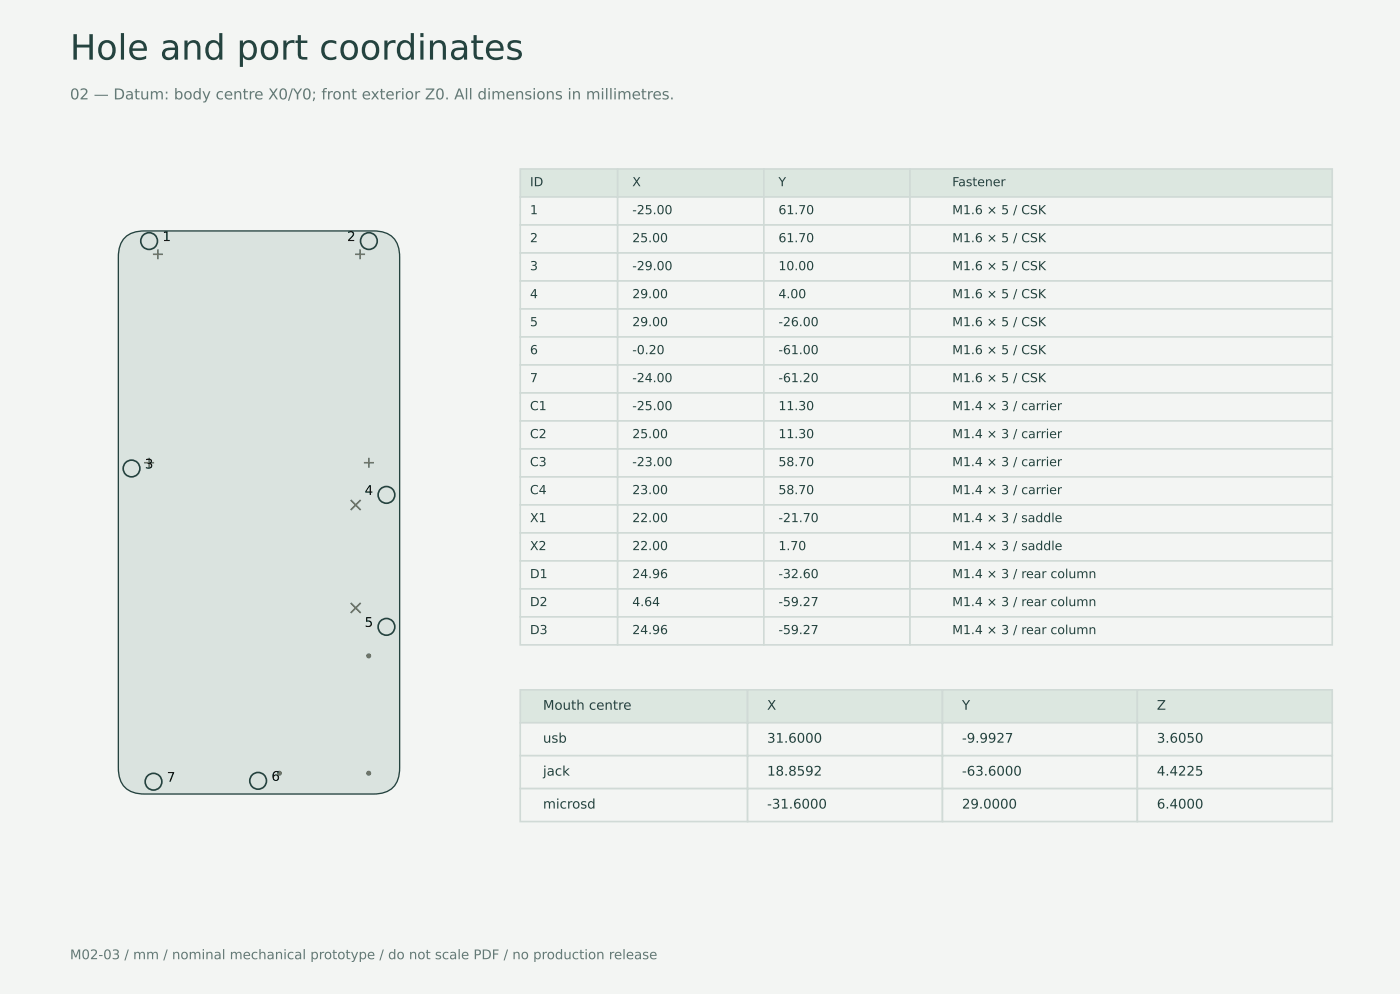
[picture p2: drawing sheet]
<svg xmlns="http://www.w3.org/2000/svg" width="297mm" height="211mm" viewBox="0 0 297 211" stroke-linecap="round" stroke-linejoin="round" font-family="sans-serif">
<path d="M0 0h297.2v210.8h-297.2z" fill="#f3f5f3"/>
<path d="M26.5 50.4a5.5 5.5 0 0 1 4.2-1.4h48.5a4.9 4.9 0 0 1 5.6 5.6v108.2a4.9 4.9 0 0 1-5.6 5.6h-48.5a4.9 4.9 0 0 1-5.6-5.6v-108.2a5.9 5.9 0 0 1 1.4-4.2z" fill="#dae3df" stroke="#24433f" stroke-width=".28"/>
<g fill="none" stroke="#24433f" stroke-width=".35">
<circle cx="31.7" cy="51.1" r="1.77"/>
<circle cx="78.3" cy="51.1" r="1.77"/>
<circle cx="27.9" cy="99.4" r="1.77"/>
<circle cx="82" cy="105" r="1.77"/>
<circle cx="82" cy="133" r="1.77"/>
<circle cx="32.6" cy="165.8" r="1.77"/>
<circle cx="54.8" cy="165.6" r="1.77"/>
</g>
<g fill="#ad7247" stroke="#ad7247" stroke-width=".35">
<path d="M30.6 98.2h2.1zM31.7 97.1v2.1z"/>
<path d="M77.2 98.2h2.2zM78.3 97.1v2.1z"/>
<path d="M32.5 53.9h2.1zM33.5 52.9v2.1z"/>
<path d="M75.4 53.9h2.1zM76.4 52.9v2.1z"/>
</g>
<g fill="#80643d" stroke="#80643d" stroke-width=".35">
<path d="M74.4 130l2.2-2.1zM74.4 127.9l2.2 2.1z"/>
<path d="M74.4 108.2l2.2-2.2zM74.4 106l2.2 2.2z"/>
<circle cx="78.3" cy="139.1" r=".35"/>
<circle cx="59.3" cy="164" r=".35"/>
<circle cx="78.3" cy="164" r=".35"/>
</g>
<g fill="#dce7e0" stroke="#d0dad6" stroke-width=".35">
<path d="M110.4 35.8h20.7v6h-20.7z"/>
<path d="M131.1 35.8h31v6h-31z"/>
<path d="M162.1 35.8h31.1v6h-31.1z"/>
<path d="M193.2 35.8h89.6v6h-89.6z"/>
</g>
<g fill="#f3f5f3" stroke="#d0dad6" stroke-width=".35">
<path d="M110.4 41.8h20.7v5.9h-20.7z"/>
<path d="M131.1 41.8h31v5.9h-31z"/>
<path d="M162.1 41.8h31.1v5.9h-31.1z"/>
<path d="M193.2 41.8h89.6v5.9h-89.6z"/>
<path d="M110.4 47.7h20.7v6h-20.7z"/>
<path d="M131.1 47.7h31v6h-31z"/>
<path d="M162.1 47.7h31.1v6h-31.1z"/>
<path d="M193.2 47.7h89.6v6h-89.6z"/>
<path d="M110.4 53.7h20.7v5.9h-20.7z"/>
<path d="M131.1 53.7h31v5.9h-31z"/>
<path d="M162.1 53.7h31.1v5.9h-31.1z"/>
<path d="M193.2 53.7h89.6v5.9h-89.6z"/>
<path d="M110.4 59.6h20.7v5.9h-20.7z"/>
<path d="M131.1 59.6h31v5.9h-31z"/>
<path d="M162.1 59.6h31.1v5.9h-31.1z"/>
<path d="M193.2 59.6h89.6v5.9h-89.6z"/>
<path d="M110.4 65.5h20.7v6h-20.7z"/>
<path d="M131.1 65.5h31v6h-31z"/>
<path d="M162.1 65.5h31.1v6h-31.1z"/>
<path d="M193.2 65.5h89.6v6h-89.6z"/>
<path d="M110.4 71.5h20.7v5.9h-20.7z"/>
<path d="M131.1 71.5h31v5.9h-31z"/>
<path d="M162.1 71.5h31.1v5.9h-31.1z"/>
<path d="M193.2 71.5h89.6v5.9h-89.6z"/>
<path d="M110.4 77.4h20.7v5.9h-20.7z"/>
<path d="M131.1 77.4h31v5.9h-31z"/>
<path d="M162.1 77.4h31.1v5.9h-31.1z"/>
<path d="M193.2 77.4h89.6v5.9h-89.6z"/>
<path d="M110.4 83.3h20.7v6h-20.7z"/>
<path d="M131.1 83.3h31v6h-31z"/>
<path d="M162.1 83.3h31.1v6h-31.1z"/>
<path d="M193.2 83.3h89.6v6h-89.6z"/>
<path d="M110.4 89.3h20.7v5.9h-20.7z"/>
<path d="M131.1 89.3h31v5.9h-31z"/>
<path d="M162.1 89.3h31.1v5.9h-31.1z"/>
<path d="M193.2 89.3h89.6v5.9h-89.6z"/>
<path d="M110.4 95.2h20.7v5.9h-20.7z"/>
<path d="M131.1 95.2h31v5.9h-31z"/>
<path d="M162.1 95.2h31.1v5.9h-31.1z"/>
<path d="M193.2 95.2h89.6v5.9h-89.6z"/>
<path d="M110.4 101.1h20.7v6h-20.7z"/>
<path d="M131.1 101.1h31v6h-31z"/>
<path d="M162.1 101.1h31.1v6h-31.1z"/>
<path d="M193.2 101.1h89.6v6h-89.6z"/>
<path d="M110.4 107.1h20.7v5.9h-20.7z"/>
<path d="M131.1 107.1h31v5.9h-31z"/>
<path d="M162.1 107.1h31.1v5.9h-31.1z"/>
<path d="M193.2 107.1h89.6v5.9h-89.6z"/>
<path d="M110.4 113h20.7v6h-20.7z"/>
<path d="M131.1 113h31v6h-31z"/>
<path d="M162.1 113h31.1v6h-31.1z"/>
<path d="M193.2 113h89.6v6h-89.6z"/>
<path d="M110.4 119h20.7v5.9h-20.7z"/>
<path d="M131.1 119h31v5.9h-31z"/>
<path d="M162.1 119h31.1v5.9h-31.1z"/>
<path d="M193.2 119h89.6v5.9h-89.6z"/>
<path d="M110.4 124.9h20.7v5.9h-20.7z"/>
<path d="M131.1 124.9h31v5.9h-31z"/>
<path d="M162.1 124.9h31.1v5.9h-31.1z"/>
<path d="M193.2 124.9h89.6v5.9h-89.6z"/>
<path d="M110.4 130.8h20.7v6h-20.7z"/>
<path d="M131.1 130.8h31v6h-31z"/>
<path d="M162.1 130.8h31.1v6h-31.1z"/>
<path d="M193.2 130.8h89.6v6h-89.6z"/>
</g>
<g fill="#dce7e0" stroke="#d0dad6" stroke-width=".35">
<path d="M110.4 146.3h48.3v7h-48.3z"/>
<path d="M158.7 146.3h41.4v7h-41.4z"/>
<path d="M200.1 146.3h41.3v7h-41.3z"/>
<path d="M241.4 146.3h41.4v7h-41.4z"/>
</g>
<g fill="#f3f5f3" stroke="#d0dad6" stroke-width=".35">
<path d="M110.4 153.3h48.3v7h-48.3z"/>
<path d="M158.7 153.3h41.4v7h-41.4z"/>
<path d="M200.1 153.3h41.3v7h-41.3z"/>
<path d="M241.4 153.3h41.4v7h-41.4z"/>
<path d="M110.4 160.3h48.3v7h-48.3z"/>
<path d="M158.7 160.3h41.4v7h-41.4z"/>
<path d="M200.1 160.3h41.3v7h-41.3z"/>
<path d="M241.4 160.3h41.4v7h-41.4z"/>
<path d="M110.4 167.3h48.3v6.9h-48.3z"/>
<path d="M158.7 167.3h41.4v6.9h-41.4z"/>
<path d="M200.1 167.3h41.3v6.9h-41.3z"/>
<path d="M241.4 167.3h41.4v6.9h-41.4z"/>
</g>
<text font-size="7.4" fill="#24433f" x="14.9" y="12.6">Hole and port coordinates</text>
<text font-size="3.2" fill="#637875" x="14.9" y="21.1">02 — Datum: body centre X0/Y0; front exterior Z0. All dimensions in millimetres.</text>
<g font-size="2.8">
<text x="34.5" y="51.1">1</text>
<text x="73.7" y="51.1">2</text>
<text x="30.8" y="99.4">3</text>
<text x="77.4" y="105">4</text>
<text x="77.4" y="133">5</text>
<text x="35.4" y="165.8">7</text>
<text x="57.6" y="165.6">6</text>
</g>
<g font-size="2.8" fill="#24433f">
<text x="115.3" y="150.5">Mouth centre</text>
<text x="162.8" y="150.5">X</text>
<text x="204.2" y="150.5">Y</text>
<text x="245.6" y="150.5">Z</text>
<text x="115.3" y="157.5">usb</text>
<text x="162.8" y="157.5">31.6000</text>
<text x="204.2" y="157.5">-9.9927</text>
<text x="245.6" y="157.5">3.6050</text>
<text x="115.3" y="164.5">jack</text>
<text x="162.8" y="164.5">18.8592</text>
<text x="204.2" y="164.5">-63.6000</text>
<text x="245.6" y="164.5">4.4225</text>
<text x="115.3" y="171.5">microsd</text>
<text x="162.8" y="171.5">-31.6000</text>
<text x="204.2" y="171.5">29.0000</text>
<text x="245.6" y="171.5">6.4000</text>
</g>
<text font-size="2.8" fill="#637875" x="14.9" y="203.4">M02-03 / mm / nominal mechanical prototype / do not scale PDF / no production release</text>
<g font-size="2.6" fill="#24433f">
<text x="112.5" y="39.5">ID</text>
<text x="134.2" y="39.5">X</text>
<text x="165.2" y="39.5">Y</text>
<text x="202.1" y="39.5">Fastener</text>
<text x="112.5" y="45.4">1</text>
<text x="134.2" y="45.4">-25.00</text>
<text x="165.2" y="45.4">61.70</text>
<text x="202.1" y="45.4">M1.6 × 5 / CSK</text>
<text x="112.5" y="51.4">2</text>
<text x="134.2" y="51.4">25.00</text>
<text x="165.2" y="51.4">61.70</text>
<text x="202.1" y="51.4">M1.6 × 5 / CSK</text>
<text x="112.5" y="57.3">3</text>
<text x="134.2" y="57.3">-29.00</text>
<text x="165.2" y="57.3">10.00</text>
<text x="202.1" y="57.3">M1.6 × 5 / CSK</text>
<text x="112.5" y="63.2">4</text>
<text x="134.2" y="63.2">29.00</text>
<text x="165.2" y="63.2">4.00</text>
<text x="202.1" y="63.2">M1.6 × 5 / CSK</text>
<text x="112.5" y="69.2">5</text>
<text x="134.2" y="69.2">29.00</text>
<text x="165.2" y="69.2">-26.00</text>
<text x="202.1" y="69.2">M1.6 × 5 / CSK</text>
<text x="112.5" y="75.1">6</text>
<text x="134.2" y="75.1">-0.20</text>
<text x="165.2" y="75.1">-61.00</text>
<text x="202.1" y="75.1">M1.6 × 5 / CSK</text>
<text x="112.5" y="81.1">7</text>
<text x="134.2" y="81.1">-24.00</text>
<text x="165.2" y="81.1">-61.20</text>
<text x="202.1" y="81.1">M1.6 × 5 / CSK</text>
<text x="112.5" y="87">C1</text>
<text x="134.2" y="87">-25.00</text>
<text x="165.2" y="87">11.30</text>
<text x="202.1" y="87">M1.4 × 3 / carrier</text>
<text x="112.5" y="92.9">C2</text>
<text x="134.2" y="92.9">25.00</text>
<text x="165.2" y="92.9">11.30</text>
<text x="202.1" y="92.9">M1.4 × 3 / carrier</text>
<text x="112.5" y="98.9">C3</text>
<text x="134.2" y="98.9">-23.00</text>
<text x="165.2" y="98.9">58.70</text>
<text x="202.1" y="98.9">M1.4 × 3 / carrier</text>
<text x="112.5" y="104.8">C4</text>
<text x="134.2" y="104.8">23.00</text>
<text x="165.2" y="104.8">58.70</text>
<text x="202.1" y="104.8">M1.4 × 3 / carrier</text>
<text x="112.5" y="110.7">X1</text>
<text x="134.2" y="110.7">22.00</text>
<text x="165.2" y="110.7">-21.70</text>
<text x="202.1" y="110.7">M1.4 × 3 / saddle</text>
<text x="112.5" y="116.7">X2</text>
<text x="134.2" y="116.7">22.00</text>
<text x="165.2" y="116.7">1.70</text>
<text x="202.1" y="116.7">M1.4 × 3 / saddle</text>
<text x="112.5" y="122.6">D1</text>
<text x="134.2" y="122.6">24.96</text>
<text x="165.2" y="122.6">-32.60</text>
<text x="202.1" y="122.6">M1.4 × 3 / rear column</text>
<text x="112.5" y="128.6">D2</text>
<text x="134.2" y="128.6">4.64</text>
<text x="165.2" y="128.6">-59.27</text>
<text x="202.1" y="128.6">M1.4 × 3 / rear column</text>
<text x="112.5" y="134.5">D3</text>
<text x="134.2" y="134.5">24.96</text>
<text x="165.2" y="134.5">-59.27</text>
<text x="202.1" y="134.5">M1.4 × 3 / rear column</text>
</g>
</svg>
